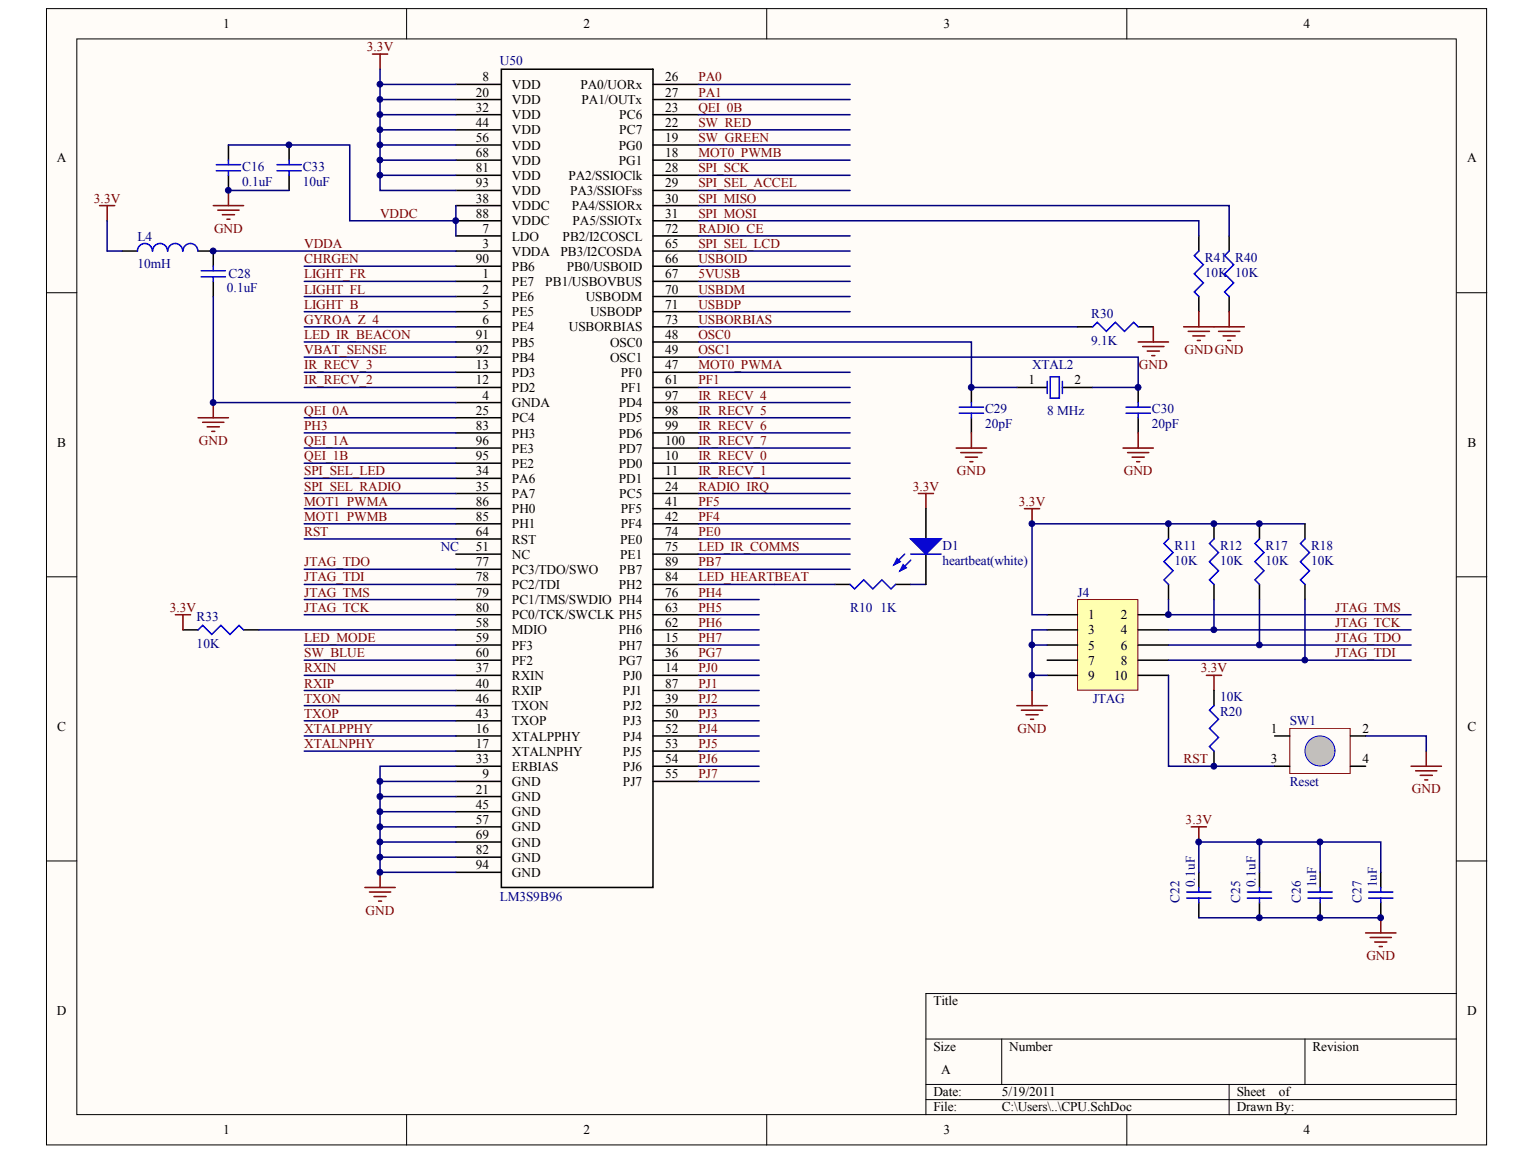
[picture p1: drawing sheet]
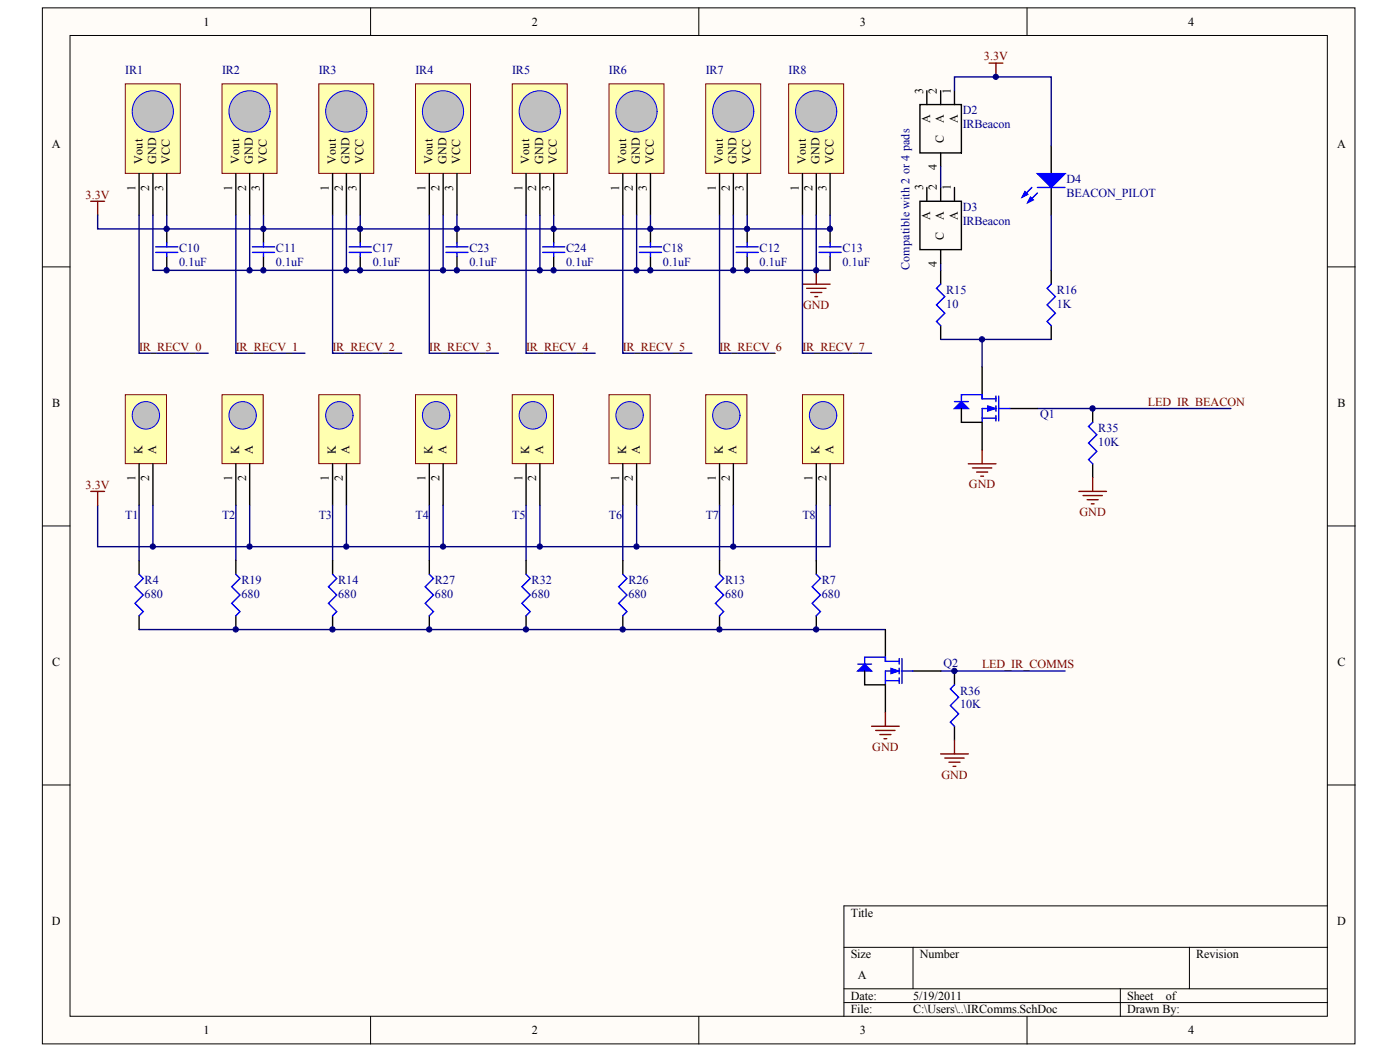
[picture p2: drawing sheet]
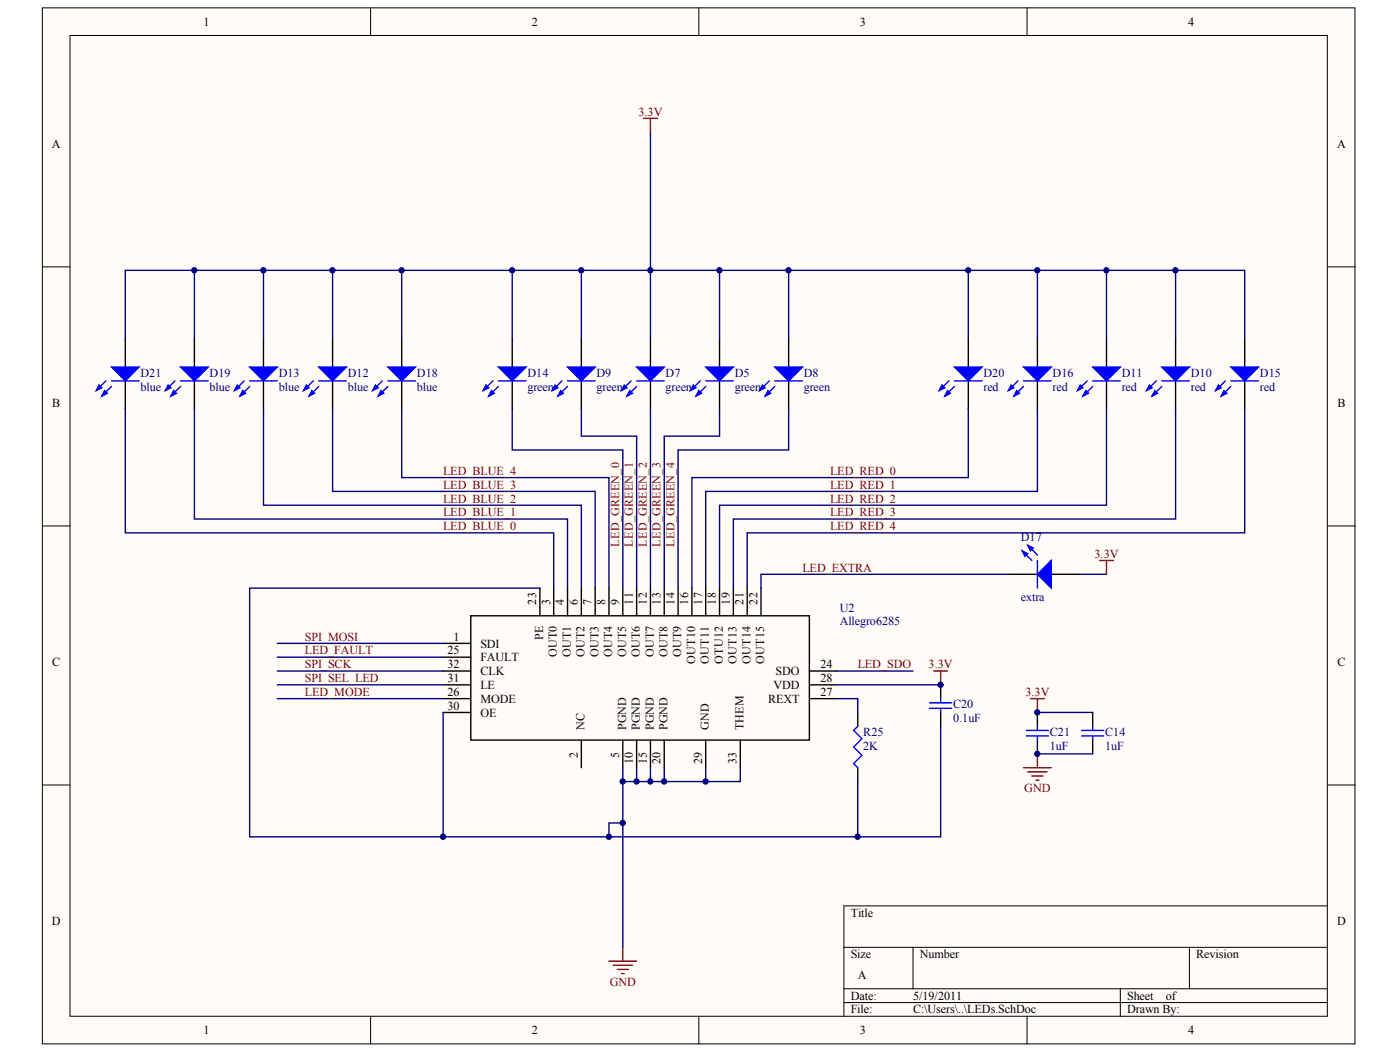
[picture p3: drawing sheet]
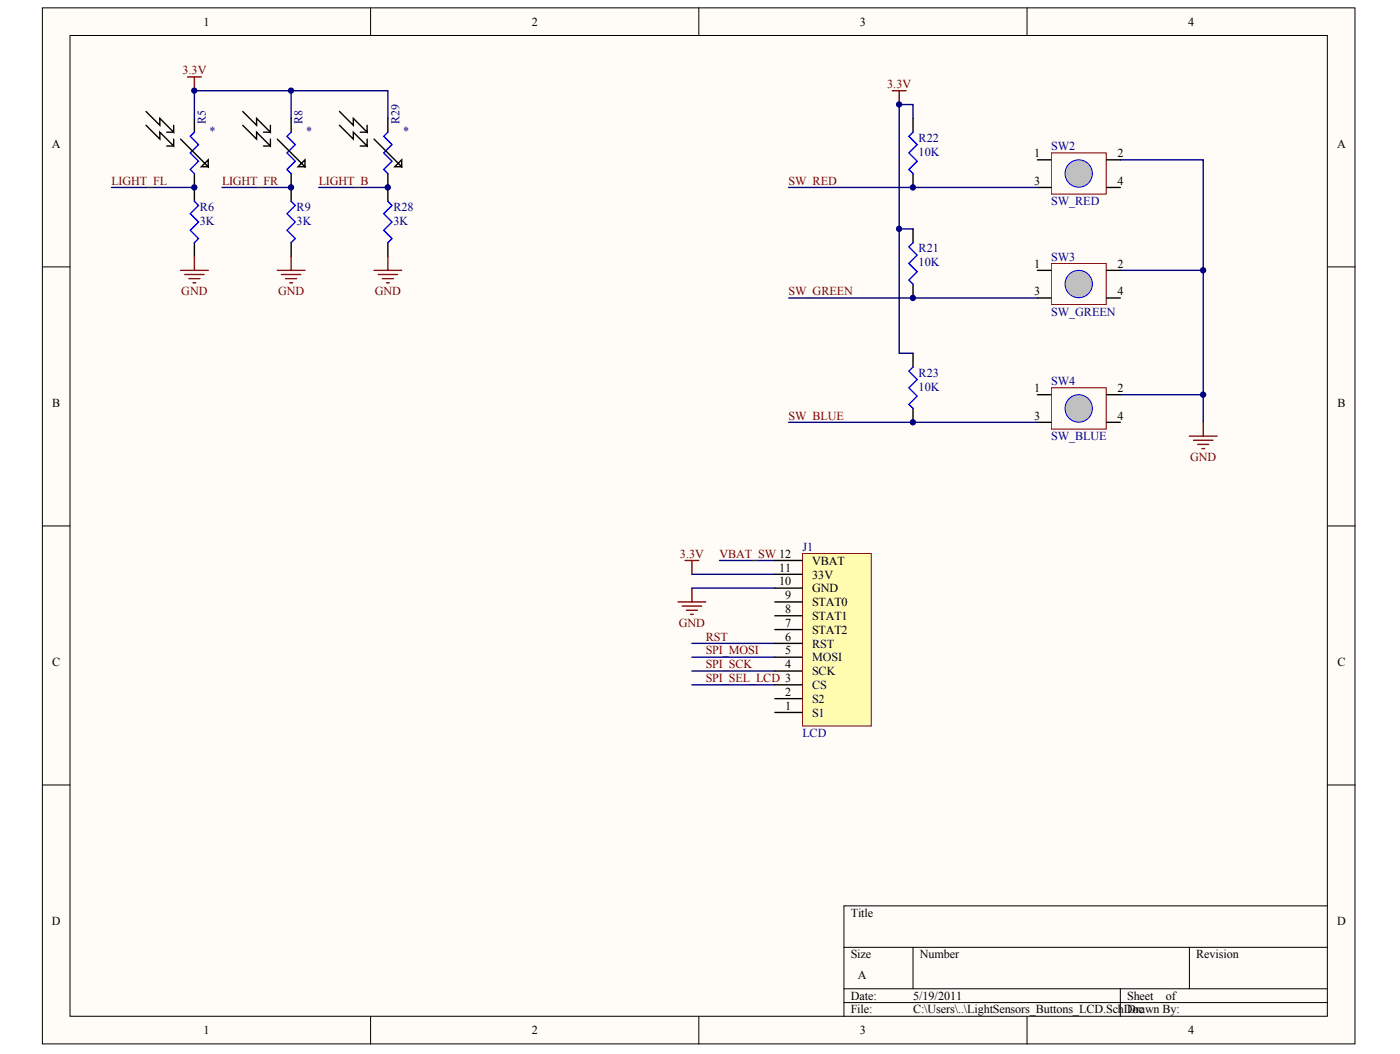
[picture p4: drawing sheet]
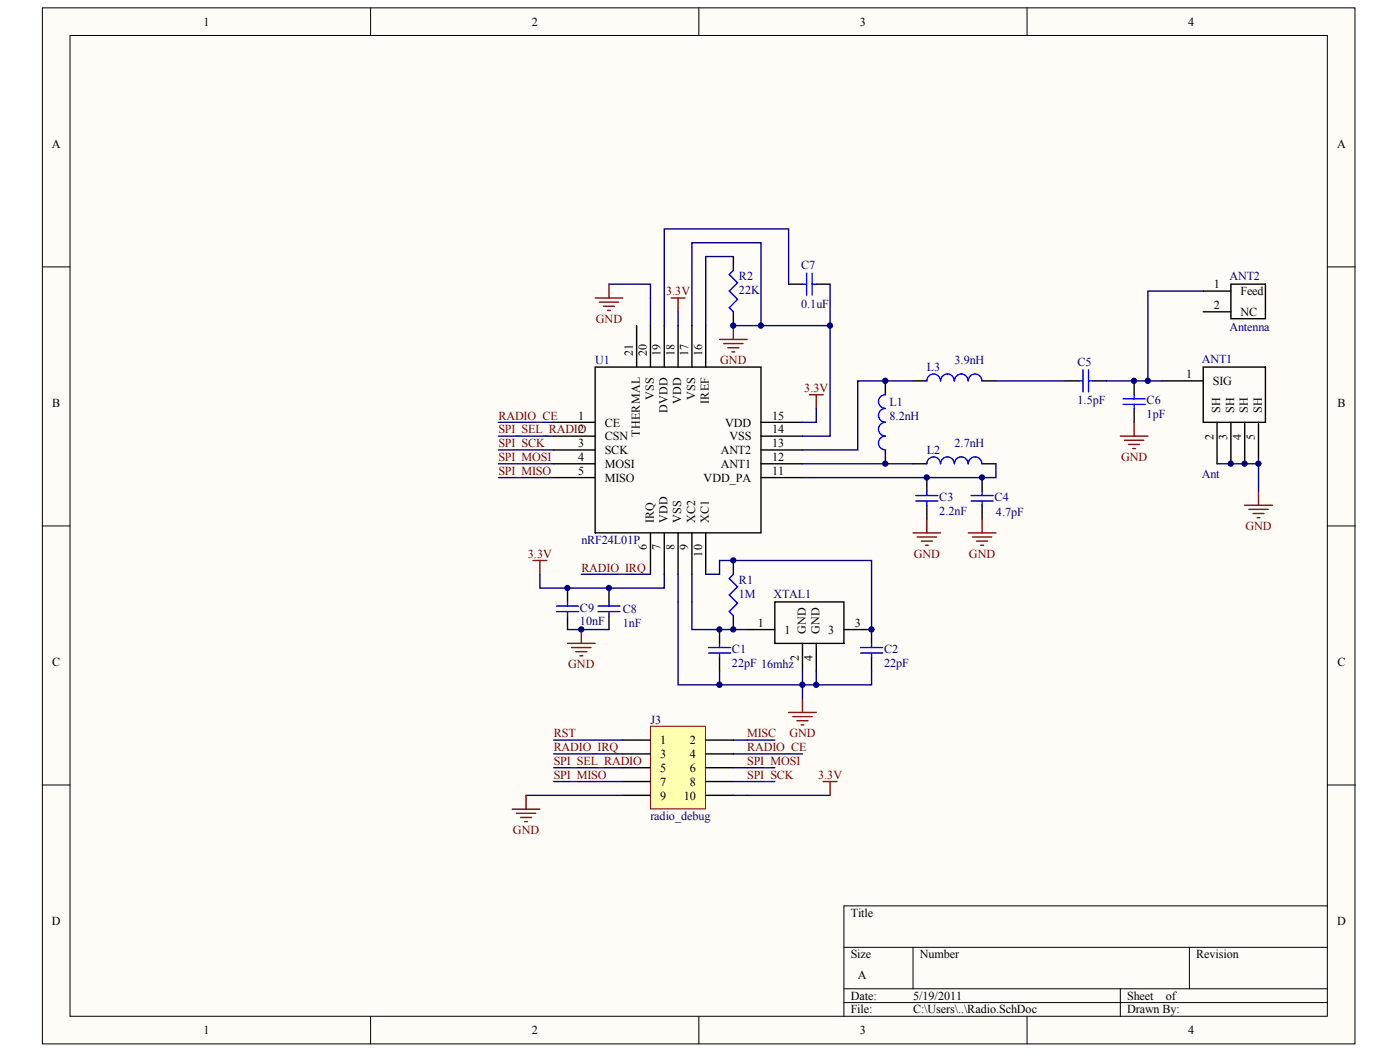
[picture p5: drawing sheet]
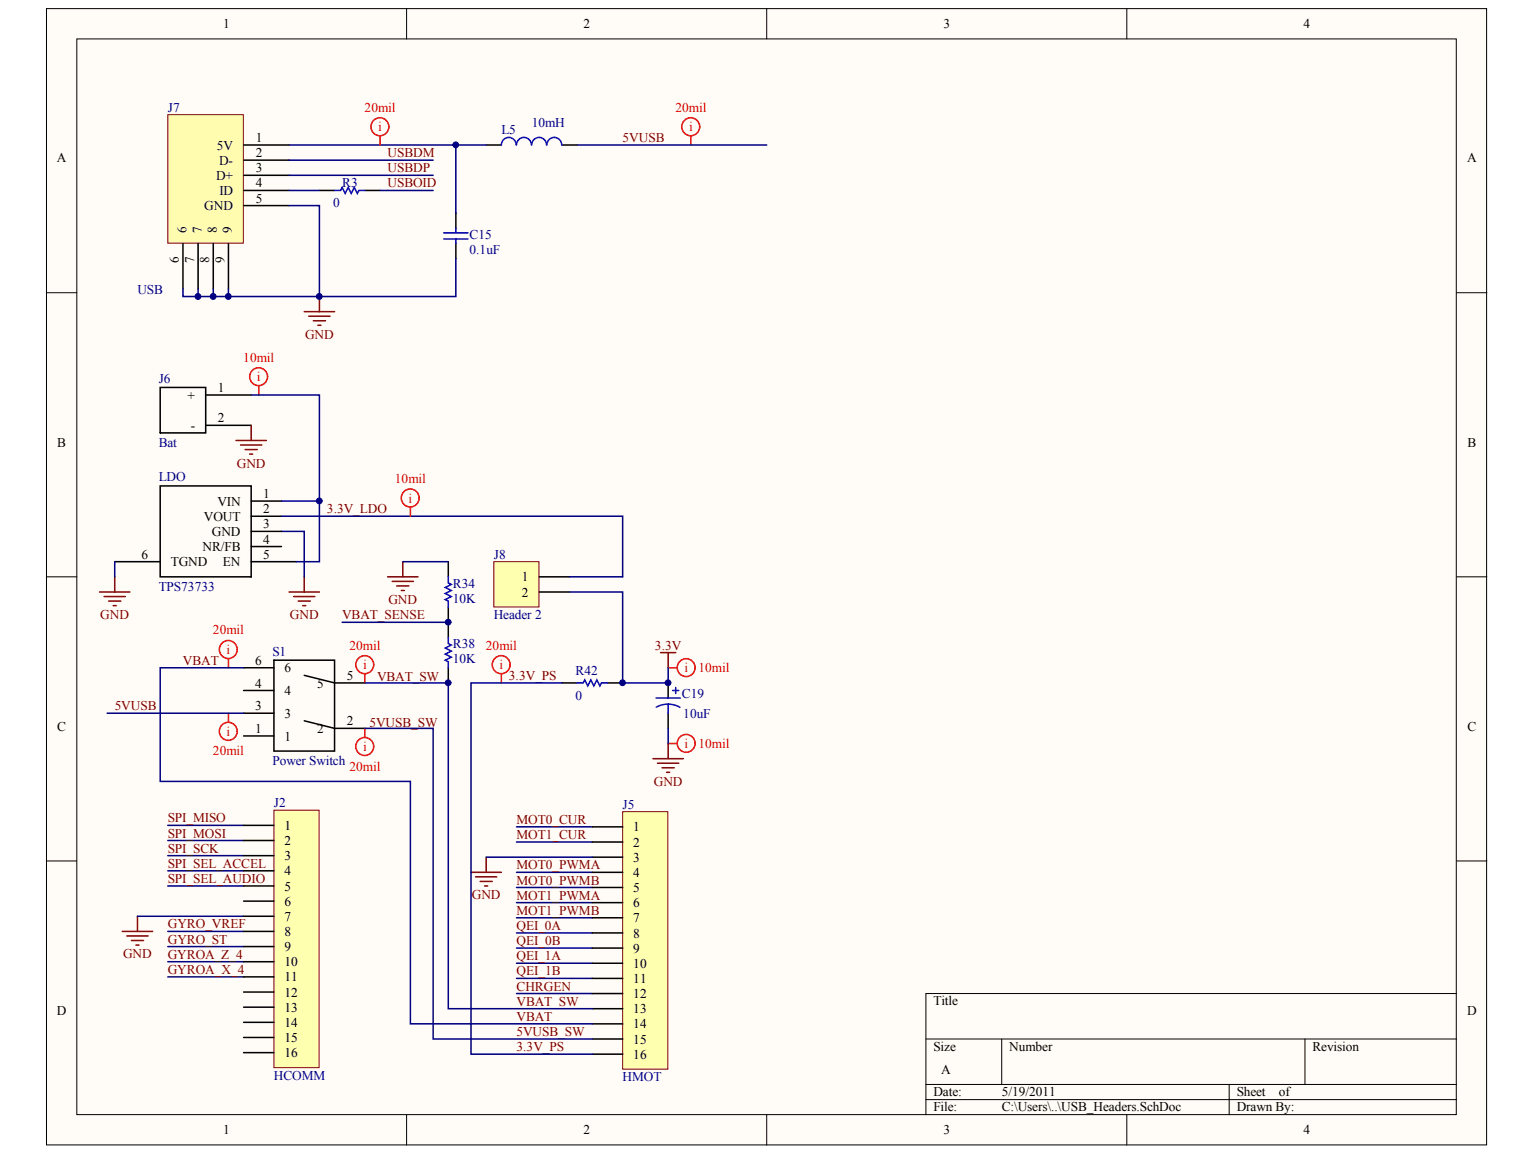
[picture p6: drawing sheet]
# Altium project v7-9BProto-cpu.PrjPCB
6 sheets, 133 parts. Net scope: global (net labels, ports and power ports of the same name join across sheets).
Board file: v0-9Bcpu.PcbDoc
Sheets:
  CPU.SchDoc
  USB_Headers.SchDoc
  IRComms.SchDoc
  LEDs.SchDoc
  Radio.SchDoc
  LightSensors_Buttons_LCD.SchDoc

## Sheet CPU.SchDoc
size A

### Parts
C16  value 0.1uF  [CAPC1005L]  (hidden comment: Cap Semi)
C22  value 0.1uF  [CAPC1005L]  (hidden comment: Cap Semi)
C25  value 0.1uF  [CAPC1005L]  (hidden comment: Cap Semi)
C26  value 1uF  [CAPC1608L]  (hidden comment: Cap Semi)
C27  value 1uF  [CAPC1608L]  (hidden comment: Cap Semi)
C28  value 0.1uF  [CAPC1005L]  (hidden comment: Cap Semi)
C29  value 20pF  [CAPC1005L]  (hidden comment: Cap Semi)
C30  value 20pF  [CAPC1005L]  (hidden comment: Cap Semi)
C33  value 10uF  [CAPC1005L]  (hidden comment: Cap Semi)
D1  heartbeat(white)  [INDC2012L]
J4  JTAG  [JTAG-10]
L4  value 10mH  [INDC2012L]  (hidden comment: Inductor)
R10  value 1K  [RESC1608L]  (hidden comment: Res3)
R11  value 10K  [RESC1608L]  (hidden comment: Res3)
R12  value 10K  [RESC1608L]  (hidden comment: Res3)
R17  value 10K  [RESC1608L]  (hidden comment: Res3)
R18  value 10K  [RESC1608L]  (hidden comment: Res3)
R20  value 10K  [RESC1608L]  (hidden comment: Res3)
R30  value 9.1K  [RESC1608L]  (hidden comment: Res3)
R33  value 10K  [RESC1608L]  (hidden comment: Res3)
R40  value 10K  [RESC1608L]  (hidden comment: Res3)
R41  value 10K  [RESC1608L]  (hidden comment: Res3)
SW1  Reset  [SwitchTall-TL330]
U50  LM3S9B96  [LQFP-100]
XTAL2  8 MHz  [RESC5025L]

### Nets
3.3V: C22.2 C25.2 C26.2 C27.2 D1.1(A) J4.1 L4.1 R11.2 R12.2 R17.2 R18.2 R20.2 R33.1 U50.8(VDD) U50.20(VDD) U50.32(VDD) U50.44(VDD) U50.56(VDD) U50.68(VDD) U50.81(VDD) U50.93(VDD)
GND: C16.1 C22.1 C25.1 C26.1 C27.1 C28.1 C29.1 C30.1 C33.1 J4.3 J4.5 J4.9 R30.2 R40.1 R41.1 SW1.2 U50.4(GNDA) U50.9(GND) U50.21(GND) U50.33(ERBIAS) U50.45(GND) U50.57(GND) U50.69(GND) U50.82(GND) U50.94(GND)
5VUSB: U50.67(PB1/USBOVBUS)
CHRGEN: U50.90(PB6)
GYROA_Z_4: U50.6(PE4)
IR_RECV_0: U50.10(PD0)
IR_RECV_1: U50.11(PD1)
IR_RECV_2: U50.12(PD2)
IR_RECV_3: U50.13(PD3)
IR_RECV_4: U50.97(PD4)
IR_RECV_5: U50.98(PD5)
IR_RECV_6: U50.99(PD6)
IR_RECV_7: U50.100(PD7)
JTAG_TCK: J4.4 R12.1 U50.80(PC0/TCK/SWCLK)
JTAG_TDI: J4.8 R18.1 U50.78(PC2/TDI)
JTAG_TDO: J4.6 R17.1 U50.77(PC3/TDO/SWO)
JTAG_TMS: J4.2 R11.1 U50.79(PC1/TMS/SWDIO)
LED_HEARTBEAT: R10.2 U50.84(PH2)
LED_IR_BEACON: U50.91(PB5)
LED_IR_COMMS: U50.75(PE1)
LED_MODE: U50.59(PF3)
LIGHT_B: U50.5(PE5)
LIGHT_FL: U50.2(PE6)
LIGHT_FR: U50.1(PE7)
MOT0_PWMA: U50.47(PF0)
MOT0_PWMB: U50.18(PG1)
MOT1_PWMA: U50.86(PH0)
MOT1_PWMB: U50.85(PH1)
OSC0: C29.2 U50.48(OSC0) XTAL2.1(OSC1)
OSC1: C30.2 U50.49(OSC1) XTAL2.2(OSC2)
PA0: U50.26(PA0/UORx)
PA1: U50.27(PA1/OUTx)
PB7: U50.89(PB7)
PE0: U50.74(PE0)
PF1: U50.61(PF1)
PF4: U50.42(PF4)
PF5: U50.41(PF5)
PG7: U50.36(PG7)
PH3: U50.83(PH3)
PH4: U50.76(PH4)
PH5: U50.63(PH5)
PH6: U50.62(PH6)
PH7: U50.15(PH7)
PJ0: U50.14(PJ0)
PJ1: U50.87(PJ1)
PJ2: U50.39(PJ2)
PJ3: U50.50(PJ3)
PJ4: U50.52(PJ4)
PJ5: U50.53(PJ5)
PJ6: U50.54(PJ6)
PJ7: U50.55(PJ7)
QEI_0A: U50.25(PC4)
QEI_0B: U50.23(PC6)
QEI_1A: U50.96(PE3)
QEI_1B: U50.95(PE2)
RADIO_CE: U50.72(PB2/I2COSCL)
RADIO_IRQ: U50.24(PC5)
RST: J4.10 R20.1 SW1.3 U50.64(RST)
RXIN: U50.37(RXIN)
RXIP: U50.40(RXIP)
SPI_MISO: R40.2 U50.30(PA4/SSIORx)
SPI_MOSI: R41.2 U50.31(PA5/SSIOTx)
SPI_SCK: U50.28(PA2/SSIOClk)
SPI_SEL_ACCEL: U50.29(PA3/SSIOFss)
SPI_SEL_LCD: U50.65(PB3/I2COSDA)
SPI_SEL_LED: U50.34(PA6)
SPI_SEL_RADIO: U50.35(PA7)
SW_BLUE: U50.60(PF2)
SW_GREEN: U50.19(PG0)
SW_RED: U50.22(PC7)
TXON: U50.46(TXON)
TXOP: U50.43(TXOP)
USBDM: U50.70(USBODM)
USBDP: U50.71(USBODP)
USBOID: U50.66(PB0/USBOID)
USBORBIAS: R30.1 U50.73(USBORBIAS)
VBAT_SENSE: U50.92(PB4)
VDDA: C28.2 L4.2 U50.3(VDDA)
VDDC: C16.2 C33.2 U50.7(LDO) U50.38(VDDC) U50.88(VDDC)
XTALNPHY: U50.17(XTALNPHY)
XTALPPHY: U50.16(XTALPPHY)
NetD1_2: D1.2(K) R10.1
NetR33_2: R33.2 U50.58(MDIO)

Not connected (* = marked no-connect by the designer): J4 7; SW1 1 4; U50 51(NC)

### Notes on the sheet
- (near U50) NC

## Sheet USB_Headers.SchDoc
size A

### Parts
C15  value 0.1uF  [CAPC1005L]
C19  value 10uF  [CAPC3216L]  (hidden comment: Cap Pol3)
J2  HCOMM  [HDR1X16]
J5  HMOT  [HDR1X16]
J6  Bat  [BatteryConnJST]
J7  USB  [USB Minib (thru-hole)]
J8  Header 2  [HDR1X2]
L5  value 10mH  [INDC2012L]  (hidden comment: Inductor)
LDO  TPS73733  [SOT-223-5pin]
R3  value 0  [RESC1608L]
R34  value 10K  [RESC1608L]
R38  value 10K  [RESC1608L]
R42  value 0  [RESC3216L]
S1  Power Switch  [DPDTSwitch]

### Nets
3.3V: C19.1 J8.2 R42.2
GND: C15.1 C19.2 J2.7 J5.3 J6.2(-) J7.5(GND) J7.6 J7.7 J7.8 J7.9 LDO.3(GND) LDO.6(TGND) R34.2
3.3V_LDO: J8.1 LDO.2(VOUT)
3.3V_PS: J5.16 R42.1
5VUSB: L5.2 S1.3
5VUSB_SW: J5.15 S1.2
CHRGEN: J5.12
GYRO_ST: J2.9
GYRO_VREF: J2.8
GYROA_X_4: J2.11
GYROA_Z_4: J2.10
MOT0_CUR: J5.1
MOT0_PWMA: J5.4
MOT0_PWMB: J5.5
MOT1_CUR: J5.2
MOT1_PWMA: J5.6
MOT1_PWMB: J5.7
QEI_0A: J5.8
QEI_0B: J5.9
QEI_1A: J5.10
QEI_1B: J5.11
SPI_MISO: J2.1
SPI_MOSI: J2.2
SPI_SCK: J2.3
SPI_SEL_ACCEL: J2.4
SPI_SEL_AUDIO: J2.5
USBDM: J7.2(D-)
USBDP: J7.3(D+)
USBOID: R3.1
VBAT: J5.14 S1.6
VBAT_SENSE: R34.1 R38.2
VBAT_SW: J5.13 R38.1 S1.5
NetC15_2: C15.2 J7.1(5V) L5.1
NetJ6_1: J6.1(+) LDO.1(VIN) LDO.5(EN)
NetJ7_4: J7.4(ID) R3.2

Not connected (* = marked no-connect by the designer): J2 6 12 13 14 15 16; LDO 4(NR/FB); S1 1 4

### Layout directives
rule Width Constraint [Pref Width = 10mil    Min Width = 10mil    Max Width = 20mil]: 3.3V, 3.3V_PS, 5VUSB, 5VUSB_SW, GND, NetC15_2, VBAT, VBAT_SW
rule Width Constraint [Pref Width = 10mil    Min Width = 10mil    Max Width = 10mil]: 3.3V_LDO, NetJ6_1

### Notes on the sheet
- Labels drawn without touching a wire or pin: 5VUSB_SW, VBAT_SW

## Sheet IRComms.SchDoc
size A

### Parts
C10  value 0.1uF  [CAPC1005L]  (hidden comment: Cap Semi)
C11  value 0.1uF  [CAPC1005L]  (hidden comment: Cap Semi)
C12  value 0.1uF  [CAPC1005L]  (hidden comment: Cap Semi)
C13  value 0.1uF  [CAPC1005L]  (hidden comment: Cap Semi)
C17  value 0.1uF  [CAPC1005L]  (hidden comment: Cap Semi)
C18  value 0.1uF  [CAPC1005L]  (hidden comment: Cap Semi)
C23  value 0.1uF  [CAPC1005L]  (hidden comment: Cap Semi)
C24  value 0.1uF  [CAPC1005L]  (hidden comment: Cap Semi)
D2  IRBeacon  [IRBeacon]
D3  IRBeacon  [IRBeacon]
D4  BEACON_PILOT  [SurfaceMount(603)]
IR1  GP1UX31QS  [GP1UX31QS]  (value not drawn)
IR2  GP1UX31QS  [GP1UX31QS]  (value not drawn)
IR3  GP1UX31QS  [GP1UX31QS]  (value not drawn)
IR4  GP1UX31QS  [GP1UX31QS]  (value not drawn)
IR5  GP1UX31QS  [GP1UX31QS]  (value not drawn)
IR6  GP1UX31QS  [GP1UX31QS]  (value not drawn)
IR7  GP1UX31QS  [GP1UX31QS]  (value not drawn)
IR8  GP1UX31QS  [GP1UX31QS]  (value not drawn)
Q1  Mosfet  [SOT-23]  (value not drawn)
Q2  Mosfet  [SOT-23]  (value not drawn)
R4  value 680  [RESC1608L]  (hidden comment: Res3)
R7  value 680  [RESC1608L]  (hidden comment: Res3)
R13  value 680  [RESC1608L]  (hidden comment: Res3)
R14  value 680  [RESC1608L]  (hidden comment: Res3)
R15  value 10  [RESC1608L]  (hidden comment: Res3)
R16  value 1K  [RESC1608L]  (hidden comment: Res3)
R19  value 680  [RESC1608L]  (hidden comment: Res3)
R26  value 680  [RESC1608L]  (hidden comment: Res3)
R27  value 680  [RESC1608L]  (hidden comment: Res3)
R32  value 680  [RESC1608L]  (hidden comment: Res3)
R35  value 10K  [RESC1608L]  (hidden comment: Res3)
R36  value 10K  [RESC1608L]  (hidden comment: Res3)
T1  LN54  [LN54]  (value not drawn)
T2  LN54  [LN54]  (value not drawn)
T3  LN54  [LN54]  (value not drawn)
T4  LN54  [LN54]  (value not drawn)
T5  LN54  [LN54]  (value not drawn)
T6  LN54  [LN54]  (value not drawn)
T7  LN54  [LN54]  (value not drawn)
T8  LN54  [LN54]  (value not drawn)

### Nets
3.3V: C10.2 C11.2 C12.2 C13.2 C17.2 C18.2 C23.2 C24.2 D2.1(A) D4.1(A) IR1.3(VCC) IR2.3(VCC) IR3.3(VCC) IR4.3(VCC) IR5.3(VCC) IR6.3(VCC) IR7.3(VCC) IR8.3(VCC) T1.2(A) T2.2(A) T3.2(A) T4.2(A) T5.2(A) T6.2(A) T7.2(A) T8.2(A)
GND: C10.1 C11.1 C12.1 C13.1 C17.1 C18.1 C23.1 C24.1 IR1.2(GND) IR2.2(GND) IR3.2(GND) IR4.2(GND) IR5.2(GND) IR6.2(GND) IR7.2(GND) IR8.2(GND) Q1.2(S) Q2.2(S) R35.1 R36.1
IR_RECV_0: IR1.1(Vout)
IR_RECV_1: IR2.1(Vout)
IR_RECV_2: IR3.1(Vout)
IR_RECV_3: IR4.1(Vout)
IR_RECV_4: IR5.1(Vout)
IR_RECV_5: IR6.1(Vout)
IR_RECV_6: IR7.1(Vout)
IR_RECV_7: IR8.1(Vout)
LED_IR_BEACON: Q1.1(G) R35.2
LED_IR_COMMS: Q2.1(G) R36.2
NetD2_4: D2.4(C) D3.2(A)
NetD3_4: D3.4(C) R15.2
NetD4_2: D4.2(K) R16.2
NetQ1_3: Q1.3(D) R15.1 R16.1
NetQ2_3: Q2.3(D) R4.2 R7.2 R13.2 R14.2 R19.2 R26.2 R27.2 R32.2
NetR4_1: R4.1 T1.1(K)
NetR7_1: R7.1 T8.1(K)
NetR13_1: R13.1 T7.1(K)
NetR14_1: R14.1 T3.1(K)
NetR19_1: R19.1 T2.1(K)
NetR26_1: R26.1 T6.1(K)
NetR27_1: R27.1 T4.1(K)
NetR32_1: R32.1 T5.1(K)

Not connected (* = marked no-connect by the designer): D2 2(A) 3(A); D3 1(A) 3(A)

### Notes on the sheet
- Compatible with 2 or 4 pads

## Sheet LEDs.SchDoc
size A

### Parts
C14  value 1uF  [CAPC1608L]  (hidden comment: Cap Semi)
C20  value 0.1uF  [CAPC1005L]  (hidden comment: Cap Semi)
C21  value 1uF  [CAPC1608L]  (hidden comment: Cap Semi)
D5  green  [SurfaceMount(603)]
D7  green  [SurfaceMount(603)]
D8  green  [SurfaceMount(603)]
D9  green  [SurfaceMount(603)]
D10  red  [SurfaceMount(603)]
D11  red  [SurfaceMount(603)]
D12  blue  [SurfaceMount(603)]
D13  blue  [SurfaceMount(603)]
D14  green  [SurfaceMount(603)]
D15  red  [SurfaceMount(603)]
D16  red  [SurfaceMount(603)]
D17  extra  [SurfaceMount(603)]
D18  blue  [SurfaceMount(603)]
D19  blue  [SurfaceMount(603)]
D20  red  [SurfaceMount(603)]
D21  blue  [SurfaceMount(603)]
R25  value 2K  [RESC1608L]  (hidden comment: Res3)
U2  Allegro6285  [QFN-32]

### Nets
3.3V: C14.2 C20.2 C21.2 D5.1(A) D7.1(A) D8.1(A) D9.1(A) D10.1(A) D11.1(A) D12.1(A) D13.1(A) D14.1(A) D15.1(A) D16.1(A) D17.1(A) D18.1(A) D19.1(A) D20.1(A) D21.1(A) U2.28(VDD)
GND: C14.1 C20.1 C21.1 R25.1 U2.5(PGND) U2.10(PGND) U2.15(PGND) U2.20(PGND) U2.23(PE) U2.29(GND) U2.30(OE) U2.33(THEM)
LED_BLUE_0: D21.2(K) U2.3(OUT0)
LED_BLUE_1: D19.2(K) U2.4(OUT1)
LED_BLUE_2: D13.2(K) U2.6(OUT2)
LED_BLUE_3: D12.2(K) U2.7(OUT3)
LED_BLUE_4: D18.2(K) U2.8(OUT4)
LED_EXTRA: D17.2(K) U2.22(OUT15)
LED_FAULT: U2.25(FAULT)
LED_GREEN_0: D14.2(K) U2.9(OUT5)
LED_GREEN_1: D9.2(K) U2.11(OUT6)
LED_GREEN_2: D7.2(K) U2.12(OUT7)
LED_GREEN_3: D5.2(K) U2.13(OUT8)
LED_GREEN_4: D8.2(K) U2.14(OUT9)
LED_MODE: U2.26(MODE)
LED_RED_0: D20.2(K) U2.16(OUT10)
LED_RED_1: D16.2(K) U2.17(OUT11)
LED_RED_2: D11.2(K) U2.18(OTU12)
LED_RED_3: D10.2(K) U2.19(OUT13)
LED_RED_4: D15.2(K) U2.21(OUT14)
LED_SDO: U2.24(SDO)
SPI_MOSI: U2.1(SDI)
SPI_SCK: U2.32(CLK)
SPI_SEL_LED: U2.31(LE)
NetR25_2: R25.2 U2.27(REXT)

Not connected (* = marked no-connect by the designer): U2 2(NC)

## Sheet Radio.SchDoc
size A

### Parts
ANT1  Ant  [AntennaSMA]
ANT2  Antenna  [antenna]
C1  value 22pF  [CAPC1005L]  (hidden comment: Cap Semi)
C2  value 22pF  [CAPC1005L]  (hidden comment: Cap Semi)
C3  value 2.2nF  [CAPC1005L]  (hidden comment: Cap Semi)
C4  value 4.7pF  [CAPC1005L]  (hidden comment: Cap Semi)
C5  value 1.5pF  [CAPC1005L]  (hidden comment: Cap Semi)
C6  value 1pF  [CAPC1005L]  (hidden comment: Cap Semi)
C7  value 0.1uF  [CAPC1005L]  (hidden comment: Cap Semi)
C8  value 1nF  [CAPC1005L]  (hidden comment: Cap Semi)
C9  value 10nF  [CAPC1005L]  (hidden comment: Cap Semi)
J3  radio_debug  [HDR2X5]
L1  value 8.2nH  [INDC1005AL]  (hidden comment: Inductor)
L2  value 2.7nH  [INDC1005AL]  (hidden comment: Inductor)
L3  value 3.9nH  [INDC1005AL]  (hidden comment: Inductor)
R1  value 1M  [RESC1608L]  (hidden comment: Res3)
R2  value 22K  [RESC1608L]  (hidden comment: Res3)
U1  nRF24L01P  [QFN-20]
XTAL1  value 16mhz  [RadioCrystal]  (hidden comment: RADIO CRYSTAL)

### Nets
3.3V: C8.2 C9.2 J3.10 U1.7(VDD) U1.15(VDD) U1.18(VDD)
GND: ANT1.2(SH) ANT1.3(SH) ANT1.4(SH) ANT1.5(SH) C1.1 C2.1 C3.1 C4.1 C6.1 C7.1 C8.1 C9.1 J3.9 R2.1 U1.8(VSS) U1.14(VSS) U1.17(VSS) U1.20(VSS) XTAL1.2(GND) XTAL1.4(GND)
MISC: J3.2
RADIO_CE: J3.4 U1.1(CE)
RADIO_IRQ: J3.3 U1.6(IRQ)
RST: J3.1
SPI_MISO: J3.7 U1.5(MISO)
SPI_MOSI: J3.6 U1.4(MOSI)
SPI_SCK: J3.8 U1.3(SCK)
SPI_SEL_RADIO: J3.5 U1.2(CSN)
NetANT1_1: ANT1.1(SIG) ANT2.1(Feed) C5.1 C6.2
NetC1_2: C1.2 R1.1 U1.9(XC2) XTAL1.1
NetC2_2: C2.2 R1.2 U1.10(XC1) XTAL1.3
NetC3_2: C3.2 C4.2 L2.2 U1.11(VDD_PA)
NetC5_2: C5.2 L3.2
NetC7_2: C7.2 U1.19(DVDD)
NetL1_1: L1.1 L2.1 U1.12(ANT1)
NetL1_2: L1.2 L3.1 U1.13(ANT2)
NetR2_2: R2.2 U1.16(IREF)

Not connected (* = marked no-connect by the designer): ANT2 2(NC); U1 21(THERMAL)

## Sheet LightSensors_Buttons_LCD.SchDoc
size A

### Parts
J1  LCD  [LCD-6100breakout]
R5  photoresistor  [photoresistor]  (value not drawn)
R6  value 3K  [RESC1608L]  (hidden comment: Res3)
R8  photoresistor  [photoresistor]  (value not drawn)
R9  value 3K  [RESC1608L]  (hidden comment: Res3)
R21  value 10K  [RESC1608L]  (hidden comment: Res3)
R22  value 10K  [RESC1608L]  (hidden comment: Res3)
R23  value 10K  [RESC1608L]  (hidden comment: Res3)
R28  value 3K  [RESC1608L]  (hidden comment: Res3)
R29  photoresistor  [photoresistor]  (value not drawn)
SW2  SW_RED  [SwitchTall-TL330]
SW3  SW_GREEN  [SwitchTall-TL330]
SW4  SW_BLUE  [SwitchTall-TL330]

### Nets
3.3V: J1.11(33V) R5.2 R8.2 R21.2 R22.2 R23.2 R29.2
GND: J1.10(GND) R6.2 R9.2 R28.2 SW2.2 SW3.2 SW4.2
LIGHT_B: R28.1 R29.1
LIGHT_FL: R5.1 R6.1
LIGHT_FR: R8.1 R9.1
RST: J1.6(RST)
SPI_MOSI: J1.5(MOSI)
SPI_SCK: J1.4(SCK)
SPI_SEL_LCD: J1.3(CS)
SW_BLUE: R23.1 SW4.3
SW_GREEN: R21.1 SW3.3
SW_RED: R22.1 SW2.3
VBAT_SW: J1.12(VBAT)

Not connected (* = marked no-connect by the designer): J1 1(S1) 2(S2) 7(STAT2) 8(STAT1) 9(STAT0); SW2 1 4; SW3 1 4; SW4 1 4

## Nets that join several sheets
3.3V: CPU (21 pins), USB_Headers (C19.1 J8.2 R42.2), IRComms (26 pins), LEDs (20 pins), Radio (6 pins), LightSensors_Buttons_LCD (7 pins)
GND: CPU (25 pins), USB_Headers (13 pins), IRComms (20 pins), LEDs (12 pins), Radio (20 pins), LightSensors_Buttons_LCD (7 pins)
5VUSB: CPU (U50.67), USB_Headers (L5.2 S1.3)
CHRGEN: CPU (U50.90), USB_Headers (J5.12)
GYROA_Z_4: CPU (U50.6), USB_Headers (J2.10)
IR_RECV_0: CPU (U50.10), IRComms (IR1.1)
IR_RECV_1: CPU (U50.11), IRComms (IR2.1)
IR_RECV_2: CPU (U50.12), IRComms (IR3.1)
IR_RECV_3: CPU (U50.13), IRComms (IR4.1)
IR_RECV_4: CPU (U50.97), IRComms (IR5.1)
IR_RECV_5: CPU (U50.98), IRComms (IR6.1)
IR_RECV_6: CPU (U50.99), IRComms (IR7.1)
IR_RECV_7: CPU (U50.100), IRComms (IR8.1)
LED_IR_BEACON: CPU (U50.91), IRComms (Q1.1 R35.2)
LED_IR_COMMS: CPU (U50.75), IRComms (Q2.1 R36.2)
LED_MODE: CPU (U50.59), LEDs (U2.26)
LIGHT_B: CPU (U50.5), LightSensors_Buttons_LCD (R28.1 R29.1)
LIGHT_FL: CPU (U50.2), LightSensors_Buttons_LCD (R5.1 R6.1)
LIGHT_FR: CPU (U50.1), LightSensors_Buttons_LCD (R8.1 R9.1)
MOT0_PWMA: CPU (U50.47), USB_Headers (J5.4)
MOT0_PWMB: CPU (U50.18), USB_Headers (J5.5)
MOT1_PWMA: CPU (U50.86), USB_Headers (J5.6)
MOT1_PWMB: CPU (U50.85), USB_Headers (J5.7)
QEI_0A: CPU (U50.25), USB_Headers (J5.8)
QEI_0B: CPU (U50.23), USB_Headers (J5.9)
QEI_1A: CPU (U50.96), USB_Headers (J5.10)
QEI_1B: CPU (U50.95), USB_Headers (J5.11)
RADIO_CE: CPU (U50.72), Radio (J3.4 U1.1)
RADIO_IRQ: CPU (U50.24), Radio (J3.3 U1.6)
RST: CPU (J4.10 R20.1 SW1.3 U50.64), Radio (J3.1), LightSensors_Buttons_LCD (J1.6)
SPI_MISO: CPU (R40.2 U50.30), USB_Headers (J2.1), Radio (J3.7 U1.5)
SPI_MOSI: CPU (R41.2 U50.31), USB_Headers (J2.2), LEDs (U2.1), Radio (J3.6 U1.4), LightSensors_Buttons_LCD (J1.5)
SPI_SCK: CPU (U50.28), USB_Headers (J2.3), LEDs (U2.32), Radio (J3.8 U1.3), LightSensors_Buttons_LCD (J1.4)
SPI_SEL_ACCEL: CPU (U50.29), USB_Headers (J2.4)
SPI_SEL_LCD: CPU (U50.65), LightSensors_Buttons_LCD (J1.3)
SPI_SEL_LED: CPU (U50.34), LEDs (U2.31)
SPI_SEL_RADIO: CPU (U50.35), Radio (J3.5 U1.2)
SW_BLUE: CPU (U50.60), LightSensors_Buttons_LCD (R23.1 SW4.3)
SW_GREEN: CPU (U50.19), LightSensors_Buttons_LCD (R21.1 SW3.3)
SW_RED: CPU (U50.22), LightSensors_Buttons_LCD (R22.1 SW2.3)
USBDM: CPU (U50.70), USB_Headers (J7.2)
USBDP: CPU (U50.71), USB_Headers (J7.3)
USBOID: CPU (U50.66), USB_Headers (R3.1)
VBAT_SENSE: CPU (U50.92), USB_Headers (R34.1 R38.2)
VBAT_SW: USB_Headers (J5.13 R38.1 S1.5), LightSensors_Buttons_LCD (J1.12)
